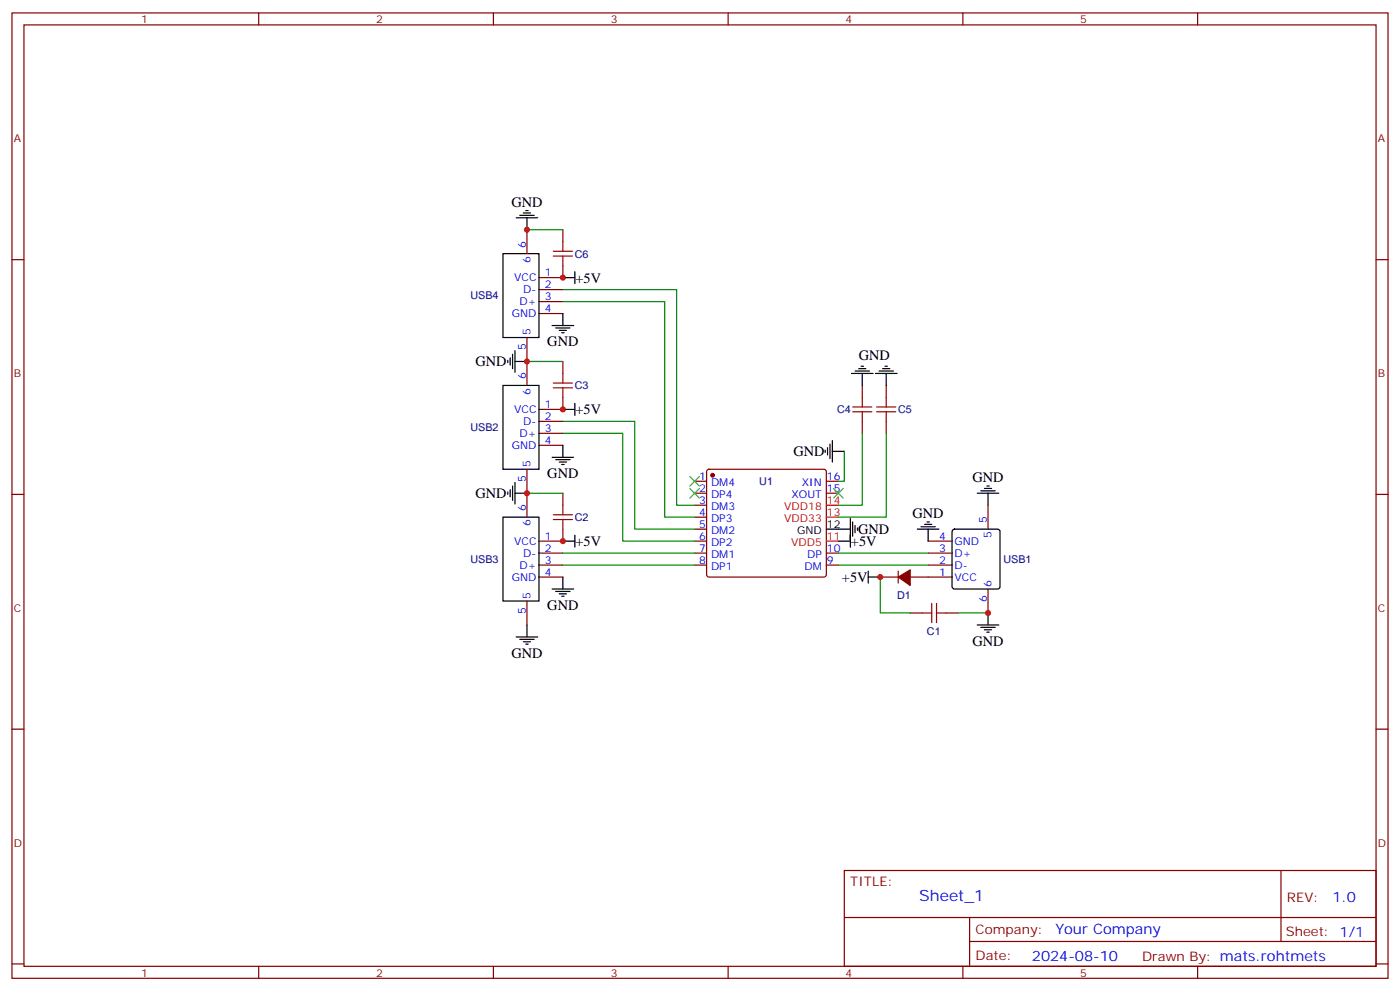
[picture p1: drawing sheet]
<svg xmlns="http://www.w3.org/2000/svg" width="412mm" height="292mm" viewBox="0 0 412 292" stroke-linecap="round" stroke-linejoin="round" font-family="sans-serif">
<g fill="none" stroke="#870000" stroke-width=".35">
<path d="M3.5 3.8h405.4v284.3h-405.4zM7.1 7.3h398.2v277.3h-398.2zM76.2 3.8v3.5M145.3 3.8v3.5M214.5 3.8v3.5M283.6 3.8v3.5M352.8 3.8v3.5M3.5 76.5h3.6M155.2 67.7v7M165.8 67.7v3.5M165.8 78.2v3.6h-7.1M405.3 76.5h3.6"/>
<path d="M155.2 99.4v14.1M158.7 85.3h7.1M158.7 88.8h7.1M158.7 92.4h7.1M165.8 117.1v3.5h-7.1M165.8 106.5v3.5M254 113.5v3.6M261.1 113.5v3.6M155.2 138.2v14.1M158.7 124.1h7.1M158.7 127.6h7.1M158.7 131.2h7.1"/>
<path d="M208.4 138.4l.4-.2h33.9l.5 .2 .2 .5v30.4l-.2 .5-.5 .2h-33.9l-.5-.3-.2-.4v-30.4zM254 124.1v3.5M261.1 124.1v3.5M3.5 145.6h3.6M165.8 155.9v3.5h-7.1M165.8 145.3v3.5M204.6 159.4h3.5M204.6 141.7h3.5M204.6 145.3h3.5M204.6 148.8h3.5M204.6 152.3h3.5M204.6 155.9h3.5"/>
<path d="M243.4 141.7h3.5M243.4 145.3h3.5M273.4 159.4h7.1M291 148.8v7.1M405.3 145.6h3.6M155.2 177v7.1M158.7 162.9h7.1M158.7 166.4h7.1M158.7 170h7.1M204.6 162.9h3.5M204.6 166.4h3.5M243.4 162.9h3.5"/>
<path d="M243.4 166.4h3.5M259.3 170h5.3M264.6 168.2v3.5M268.1 170h12.4M273.4 162.9h7.1M273.4 166.4h7.1M291 173.5v7.1M268.1 180.6h3.5M278.7 180.6h3.5M3.5 214.8h3.6M405.3 214.8h3.6M248.7 256.4h156.6v28.2h-156.6z"/>
<path d="M377.3 256.4v20.9M248.7 270.2h156.5M285.6 277.3h119.6M285.6 270.2v14.2M3.5 283.9h3.6M76.2 284.6v3.5M145.3 284.6v3.5M214.5 284.6v3.5M283.6 284.6v3.5M352.8 284.6v3.5M405.3 283.9h3.6"/>
</g>
<g fill="none" stroke="#000" stroke-width=".35">
<path d="M148.2 74.7h10.5v24.7h-10.5zM152 64.1h6.4M153.1 63.4h4.2M154.2 62.7h2.1M154.9 62h.7M155.2 64.1v3.6M162.6 95.9h6.4M163.7 96.6h4.2M164.7 97.3h2.2M165.5 98h.7M165.8 92.4v3.5M165.8 81.8h3.5"/>
<path d="M169.3 80v3.5M148.2 113.5h10.5v24.7h-10.5zM149.6 106.1v.7M150.3 105.4v2.1M151 104.4v4.2M151.7 103.3v6.3M151.7 106.5h3.5M169.3 118.8v3.5M250.8 110h6.4M251.9 109.3h4.2M252.9 108.6h2.2M253.6 107.9h.8"/>
<path d="M254 110v3.5M257.9 110h6.3M258.9 109.3h4.3M260 108.6h2.1M260.7 107.9h.7M261.1 110v3.5M162.6 134.7h6.4M163.7 135.4h4.2M164.7 136.1h2.2M165.5 136.8h.7M165.8 131.2v3.5M165.8 120.6h3.5"/>
<path d="M243.1 132.6v.7M243.8 131.9v2.1M244.5 130.8v4.2M245.2 132.9h3.5M245.2 129.8v6.3M148.2 152.3h10.5v24.7h-10.5zM149.6 144.9v.7M150.3 144.2v2.1M151 143.2v4.2M151.7 145.3h3.5M151.7 142.1v6.3M165.8 159.4h3.5"/>
<path d="M169.3 157.6v3.5M243.4 155.9h7.1M246.9 159.4h3.6M250.5 152.7v8.4M251.2 153.7v4.3M251.9 154.8v2.1M252.6 155.5v.7M270.2 155.9h6.4M271.3 155.2h4.2M272.3 154.4h2.2M273 153.7h.8M273.4 155.9v3.5"/>
<path d="M280.7 156.1l.5-.2h12.7l.5 .2 .2 .5v16.2l-.3 .5-.4 .2h-12.7l-.5-.2-.2-.5v-16.2zM287.9 145.3h6.3M288.9 144.6h4.3M290 143.9h2.1M290.7 143.2h.7M291 145.3v3.5M162.6 173.5h6.4M163.7 174.2h4.2M164.7 174.9h2.2M165.5 175.6h.7M165.8 170v3.5M255.8 170h3.5"/>
<path d="M255.8 168.2v3.5M152 187.6h6.4M153.1 188.3h4.2M154.2 189h2.1M154.9 189.7h.7M155.2 184.1v3.5M287.9 184.1h6.3M288.9 184.8h4.3M290 185.5h2.1M290.7 186.2h.7M291 180.6v3.5"/>
</g>
<g fill="#870000" stroke="#870000" stroke-width=".35">
<path d="M264.6 170l3.5-2.1v4.5z"/>
<circle cx="209.9" cy="140" r=".53"/>
</g>
<path d="M243.4 159.4h3.5M243.4 152.3h3.5M243.4 148.8h3.5" fill="none" stroke="#f00" stroke-width=".35"/>
<g fill="none" stroke="#008700" stroke-width=".35">
<path d="M155.2 67.7h10.6M165.8 88.8h30v63.5h8.8M165.8 85.3h33.5v63.5h5.3M155.2 106.5h10.6M165.8 127.6h17.6v31.8h21.2M165.8 124.1h21.2v31.8h17.6M248.7 132.9v8.8h-1.8M254 127.6v21.2h-7.1M261.1 127.6v24.7h-14.2M155.2 145.3h10.6M165.8 166.4h38.8M165.8 162.9h38.8"/>
<path d="M246.9 166.4h26.5M246.9 162.9h26.5M259.3 170v10.6h8.8M282.2 180.6h8.8"/>
</g>
<g fill="none" stroke="#a10000" stroke-width=".35">
<path d="M163 75.4h5.6M163 74h5.6M165.8 71.2v2.8M165.8 75.4v2.8M163 114.2h5.6M163 112.8h5.6M165.8 110v2.8M165.8 114.2v2.9M251.2 119.9h5.6M254 117.1v2.8M258.2 119.9h5.7M261.1 117.1v2.8"/>
<path d="M251.2 121.3h5.6M254 121.3v2.8M258.2 121.3h5.7M261.1 121.3v2.8M163 153h5.6M163 151.6h5.6M165.8 148.8v2.8M165.8 153v2.9M274.5 177.7v5.7M275.9 177.7v5.7M271.6 180.6h2.9M275.9 180.6h2.8"/>
</g>
<path d="M203.2 143.9l2.8 2.8M203.2 140.3l2.8 2.9M206 143.9l-2.8 2.8M206 140.3l-2.8 2.9M245.5 143.9l2.9 2.8M248.4 143.9l-2.9 2.8" fill="none" stroke="#3c3" stroke-width=".35"/>
<g fill="#c00">
<circle cx="291" cy="180.6" r=".88"/>
<circle cx="259.3" cy="170" r=".88"/>
<circle cx="155.2" cy="145.3" r=".88"/>
<circle cx="165.8" cy="120.6" r=".88"/>
<circle cx="155.2" cy="106.5" r=".88"/>
<circle cx="165.8" cy="81.8" r=".88"/>
<circle cx="155.2" cy="67.7" r=".88"/>
<circle cx="165.8" cy="159.4" r=".88"/>
</g>
<text font-size="4.6" fill="#00f" x="270.8" y="265.4">Sheet_1</text>
<g font-size="4.2">
<text x="150.6" y="60.9">GND</text>
<text x="169.5" y="83.2">+5V</text>
<text x="161.2" y="102">GND</text>
<text x="140.1" y="107.9">GND</text>
<text x="252.9" y="106.1">GND</text>
<text x="169.5" y="122">+5V</text>
<text x="233.7" y="134.4">GND</text>
<text x="161.2" y="140.8">GND</text>
<text x="286.5" y="142.1">GND</text>
<text x="140.1" y="146.7">GND</text>
<text x="268.8" y="152.7">GND</text>
<text x="169.5" y="160.8">+5V</text>
<text x="250.6" y="160.8">+5V</text>
<text x="252.8" y="157.3">GND</text>
<text x="248" y="171.4">+5V</text>
<text x="161.2" y="179.6">GND</text>
<text x="286.5" y="190.2">GND</text>
<text x="150.6" y="193.7">GND</text>
</g>
<g font-size="4.2" fill="#00f">
<text x="392.5" y="265.7">1.0</text>
<text x="310.9" y="275.2">Your Company</text>
<text x="304" y="283">2024-08-10</text>
</g>
<g font-size="3.9" fill="#800">
<text x="250.5" y="261">TITLE:</text>
<text x="379.1" y="265.7">REV:</text>
<text x="287.4" y="275.2">Company:</text>
<text x="378.7" y="275.8">Sheet: 1/1</text>
<text x="287.4" y="282.9">Date:</text>
<text x="336.4" y="282.9">Drawn By: mats.rohtmets</text>
</g>
<g font-size="3.2" fill="#800">
<text x="41.6" y="6.8">1</text>
<text x="110.8" y="6.8">2</text>
<text x="179.9" y="6.8">3</text>
<text x="249.1" y="6.8">4</text>
<text x="318.2" y="6.8">5</text>
<text x="4.1" y="41.9">A</text>
<text x="405.9" y="41.9">A</text>
<text x="4.1" y="111.1">B</text>
<text x="405.9" y="111.1">B</text>
<text x="4.1" y="180.2">C</text>
<text x="405.9" y="180.2">C</text>
<text x="4.1" y="249.3">D</text>
<text x="405.9" y="249.3">D</text>
<text x="41.6" y="287.6">1</text>
<text x="110.8" y="287.6">2</text>
<text x="179.9" y="287.6">3</text>
<text x="249.1" y="287.6">4</text>
<text x="318.2" y="287.6">5</text>
</g>
<g font-size="3.2" fill="#00f">
<text x="154.9" y="73" transform="rotate(-90 154.9 73)">6</text>
<text x="156.3" y="77.4" transform="rotate(-90 156.3 77.4)">6</text>
<text x="151.4" y="82.8">VCC</text>
<text x="160.5" y="81.4">1</text>
<text x="153" y="89.9">D+</text>
<text x="154.2" y="86.4">D-</text>
<text x="160.5" y="84.9">2</text>
<text x="160.5" y="88.5">3</text>
<text x="150.8" y="93.4">GND</text>
<text x="160.5" y="92">4</text>
<text x="156.3" y="98.7" transform="rotate(-90 156.3 98.7)">5</text>
<text x="154.9" y="103.2" transform="rotate(-90 154.9 103.2)">5</text>
<text x="154.9" y="111.8" transform="rotate(-90 154.9 111.8)">6</text>
<text x="156.3" y="116.2" transform="rotate(-90 156.3 116.2)">6</text>
<text x="151.4" y="121.6">VCC</text>
<text x="154.2" y="125.2">D-</text>
<text x="160.5" y="120.2">1</text>
<text x="160.5" y="123.8">2</text>
<text x="153" y="128.7">D+</text>
<text x="160.5" y="127.3">3</text>
<text x="160.5" y="130.8">4</text>
<text x="150.8" y="132.2">GND</text>
<text x="156.3" y="137.5" transform="rotate(-90 156.3 137.5)">5</text>
<text x="154.9" y="142" transform="rotate(-90 154.9 142)">5</text>
<text x="205.9" y="141.4">1</text>
<text x="209.4" y="143.2">DM4</text>
<text x="236.2" y="143.2">XIN</text>
<text x="243.6" y="141.4">16</text>
<text x="205.9" y="144.9">2</text>
<text x="205.9" y="148.4">3</text>
<text x="209.4" y="146.7">DP4</text>
<text x="233.2" y="146.7">XOUT</text>
<text x="243.6" y="144.9">15</text>
<text x="154.9" y="150.6" transform="rotate(-90 154.9 150.6)">6</text>
<text x="156.3" y="155" transform="rotate(-90 156.3 155)">6</text>
<text x="205.9" y="152">4</text>
<text x="205.9" y="155.5">5</text>
<text x="209.4" y="150.2">DM3</text>
<text x="209.4" y="153.7">DP3</text>
<text x="290.7" y="154.1" transform="rotate(-90 290.7 154.1)">5</text>
<text x="151.4" y="160.4">VCC</text>
<text x="160.5" y="159">1</text>
<text x="205.9" y="159">6</text>
<text x="209.4" y="157.3">DM2</text>
<text x="209.4" y="160.8">DP2</text>
<text x="276.7" y="159">4</text>
<text x="281.2" y="160.4">GND</text>
<text x="292.1" y="158.6" transform="rotate(-90 292.1 158.6)">5</text>
<text x="153" y="167.5">D+</text>
<text x="154.2" y="164">D-</text>
<text x="160.5" y="162.6">2</text>
<text x="160.5" y="166.1">3</text>
<text x="205.9" y="162.6">7</text>
<text x="205.9" y="166.1">8</text>
<text x="209.4" y="164.3">DM1</text>
<text x="209.4" y="167.9">DP1</text>
<text x="237" y="167.9">DM</text>
<text x="237.8" y="164.3">DP</text>
<text x="243.6" y="166.1">9</text>
<text x="243.6" y="162.6">10</text>
<text x="276.7" y="162.6">3</text>
<text x="276.7" y="166.1">2</text>
<text x="281.2" y="164">D+</text>
<text x="281.2" y="167.5">D-</text>
<text x="150.8" y="171">GND</text>
<text x="160.5" y="169.6">4</text>
<text x="276.7" y="169.6">1</text>
<text x="281.2" y="171">VCC</text>
<text x="292.1" y="172.8" transform="rotate(-90 292.1 172.8)">6</text>
<text x="156.3" y="176.3" transform="rotate(-90 156.3 176.3)">5</text>
<text x="290.7" y="177.3" transform="rotate(-90 290.7 177.3)">6</text>
<text x="154.9" y="180.8" transform="rotate(-90 154.9 180.8)">5</text>
</g>
<g font-size="3.2" fill="#000080">
<text x="169.3" y="75.8">C6</text>
<text x="138.6" y="88.2">USB4</text>
<text x="169.3" y="114.7">C3</text>
<text x="246.6" y="121.7">C4</text>
<text x="264.6" y="121.8">C5</text>
<text x="138.6" y="127">USB2</text>
<text x="223.7" y="142.9">U1</text>
<text x="169.3" y="153.5">C2</text>
<text x="138.6" y="165.8">USB3</text>
<text x="295.6" y="165.8">USB1</text>
<text x="264.2" y="176.4">D1</text>
<text x="273.1" y="187">C1</text>
</g>
<g font-size="3.2" fill="#f00">
<text x="243.6" y="148.4">14</text>
<text x="231" y="153.7">VDD33</text>
<text x="231" y="150.2">VDD18</text>
<text x="243.6" y="152">13</text>
<text x="233" y="160.8">VDD5</text>
<text x="243.6" y="159">11</text>
</g>
<g font-size="3.2">
<text x="243.6" y="155.5">12</text>
<text x="234.8" y="157.3">GND</text>
</g>
</svg>
